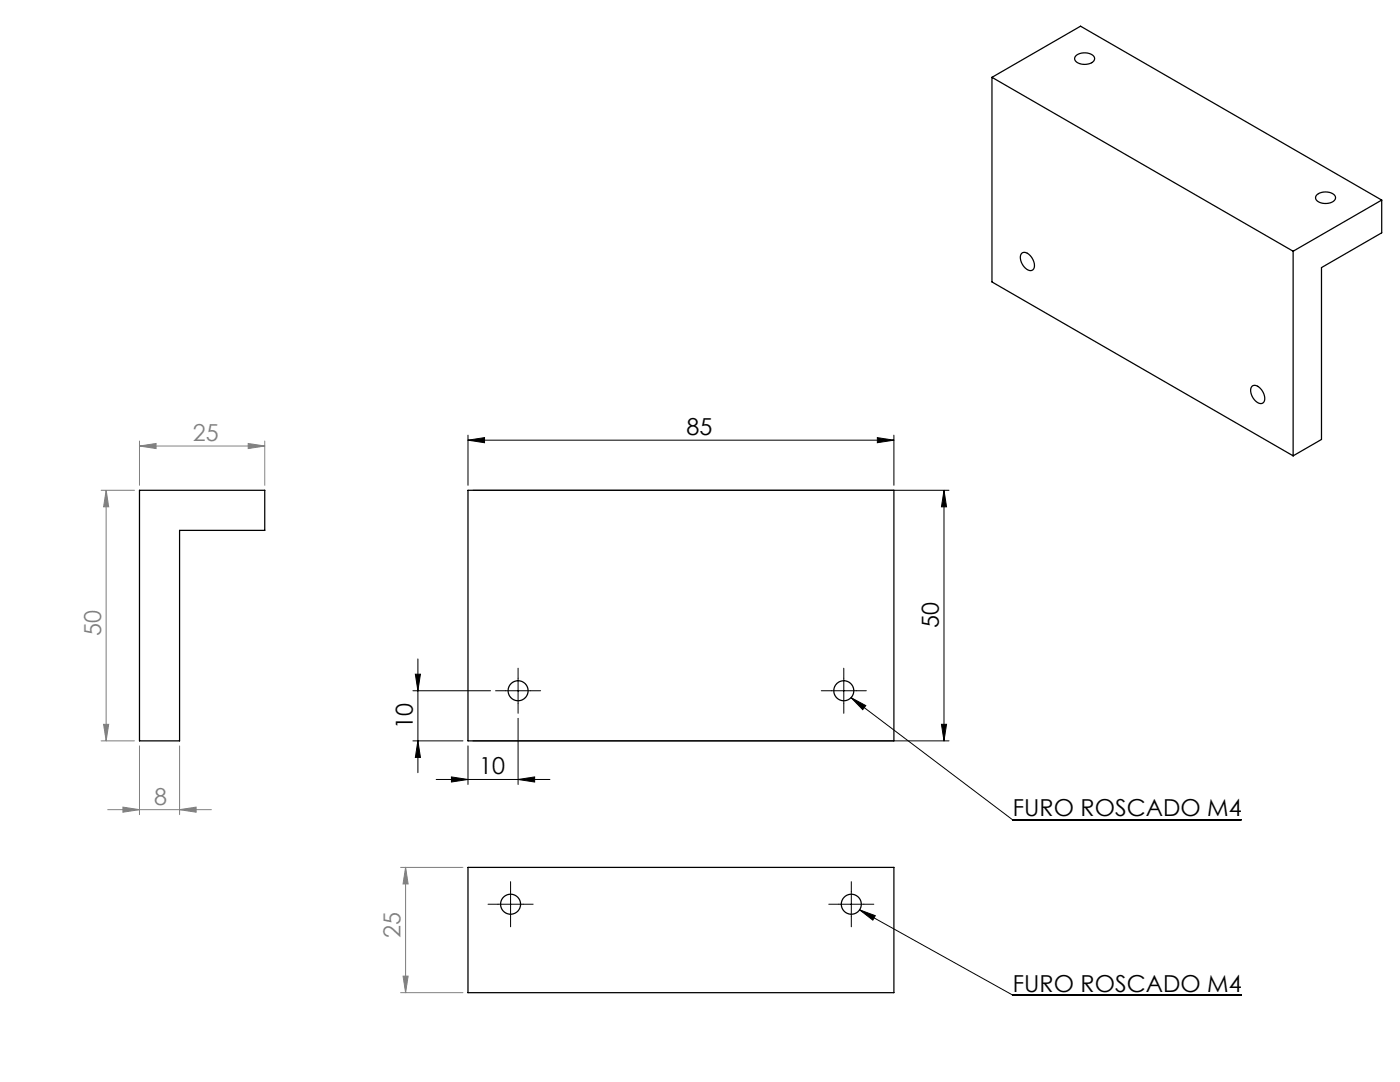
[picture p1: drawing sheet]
<svg xmlns="http://www.w3.org/2000/svg" width="279mm" height="216mm" viewBox="0 0 279 216" stroke-linecap="round" stroke-linejoin="round" font-family="sans-serif">
<g fill="none" stroke="#000" stroke-width=".2">
<path d="M93.4 87.8l3.3-.5v1zM93.4 86.8v10M93.4 87.8h85M94.4 97.8h95M175.1 87.3l3.3 .5-3.3 .5zM178.4 86.8v10M188.4 97.8l.5 3.3h-1zM188.4 97.8v50M82.4 137.8h15.5M82.9 134.5h1l-.5 3.3zM83.4 131.5v22.7M100.9 137.8h5"/>
<path d="M103.4 135.3v5M165.9 137.8h5M168.4 135.3v5M169.8 139.2l3 1.6-.6 .8zM169.8 139.2l32.3 24.4h45.6M82.4 147.8h10M83.4 147.8l.5 3.3h-1zM87 155.5h22.7M90.1 155l3.3 .5-3.3 .5zM93.4 148.8v7.7M94.4 147.8h95M103.4 155.5l3.3-.5v1z"/>
<path d="M103.4 143.3v13.2M187.9 144.5h1l-.5 3.3zM101.9 177.9v5M169.9 177.9v5M99.4 180.4h5M167.4 180.4h5M171.6 181.5l3.1 1.2-.5 .9zM171.6 181.5l30.5 17h45.6"/>
</g>
<g fill="none" stroke="#808080" stroke-width=".2">
<path d="M20.2 97.8h6.6M21.2 97.8v50M21.2 97.8l.5 3.3h-1zM27.8 89l3.3-.5v1zM27.8 88v8.8M27.8 89h25M49.5 88.5l3.3 .5-3.3 .5zM52.8 88v8.8M20.2 147.8h6.6M20.7 144.5h1l-.5 3.3zM27.8 148.8v13.8M35.8 148.8v13.8"/>
<path d="M21.5 161.6h20.7M24.5 161.1l3.3 .5-3.3 .5zM35.8 161.6l3.3-.5v1zM79.9 173.1h12.5M80.9 173.1v25M80.9 173.1l.6 3.3h-1.1zM79.9 198.1h12.5M80.4 194.8h1.1l-.6 3.3z"/>
</g>
<g fill="none" stroke="#000" stroke-width=".2" stroke-dasharray="15.2 1.3 1.3 1.3">
<path d="M100.9 137.8h-2M103.4 135.3v-2M105.9 137.8h2M165.9 137.8h-2M168.4 135.3v-2M170.9 137.8h2M103.4 140.3v2M168.4 140.3v2M101.9 177.9v-2M169.9 177.9v-2M99.4 180.4h-2M101.9 182.9v2"/>
<path d="M104.4 180.4h2M167.4 180.4h-2M169.9 182.9v2M172.4 180.4h2"/>
</g>
<g fill="#000">
<path d="M93.4 87.8l3.3-.5v1zM175.1 87.3l3.3 .5-3.3 .5z"/>
<path d="M82.9 134.5h1l-.5 3.3zM83.4 147.8l.5 3.3h-1z"/>
<path d="M169.8 139.2l3 1.6-.6 .8zM171.6 181.5l3.1 1.2-.5 .9z"/>
<path d="M103.4 155.5l3.3-.5v1zM90.1 155l3.3 .5-3.3 .5z"/>
<path d="M187.9 144.5h1l-.5 3.3zM188.4 97.8l.5 3.3h-1z"/>
</g>
<g fill="#808080">
<path d="M49.5 88.5l3.3 .5-3.3 .5zM27.8 89l3.3-.5v1z"/>
<path d="M24.5 161.1l3.3 .5-3.3 .5zM35.8 161.6l3.3-.5v1z"/>
<path d="M80.9 173.1l.6 3.3h-1.1zM80.4 194.8h1.1l-.6 3.3zM21.2 97.8l.5 3.3h-1zM20.7 144.5h1l-.5 3.3z"/>
</g>
<g fill="none" stroke="#000" stroke-width=".25">
<path d="M198 15.4l17.6-10.2 60.2 34.7M198 15.4l60.1 34.7M198 15.4v40.9l60.1 34.7M214.7 11.1a2.64 2.64 0 0 1 3.7 .4 1.37 1.37 0 0 1-1.5 1.3 2.15 2.15 0 0 1-2.4-1zM262.9 38.8a2.72 2.72 0 0 1 3.6 .4 1.21 1.21 0 0 1-1.3 1.4 2.03 2.03 0 0 1-2.7-1.2zM275.8 39.9l-17.7 10.2M275.8 39.9v6.6l-12.1 6.9v34.3l-5.6 3.3M203.9 50.6a1.37 1.37 0 0 1 1.9 .6 2.15 2.15 0 0 1 .3 2.7 1.93 1.93 0 0 1-2.3-1.6l-.2-1zM258.1 50.1v40.9M249.8 77.1a1.37 1.37 0 0 1 2 .7 2.15 2.15 0 0 1 .3 2.6 1.93 1.93 0 0 1-2.3-1.6l-.2-1zM27.8 97.8h25v8h-17v42h-8zM93.4 97.8h85v50h-85z"/>
<path d="M93.4 173.1h85v25h-85z"/>
<circle cx="103.4" cy="137.8" r="2"/>
<circle cx="168.4" cy="137.8" r="2"/>
<circle cx="101.9" cy="180.4" r="2"/>
<circle cx="169.9" cy="180.4" r="2"/>
</g>
<g font-size="4.7" fill="#808080">
<text x="38.5" y="88">25</text>
<text x="20.2" y="126.9" transform="rotate(-90 20.2 126.9)">50</text>
<text x="30.7" y="160.5">8</text>
<text x="79.9" y="187.1" transform="rotate(-90 79.9 187.1)">25</text>
</g>
<g font-size="4.7">
<text x="137" y="86.8">85</text>
<text x="187.4" y="125.4" transform="rotate(-90 187.4 125.4)">50</text>
<text x="82.4" y="145.4" transform="rotate(-90 82.4 145.4)">10</text>
<text x="95.6" y="154.5">10</text>
<text x="202.2" y="162.9">FURO ROSCADO M4</text>
<text x="202.2" y="197.9">FURO ROSCADO M4</text>
</g>
</svg>
